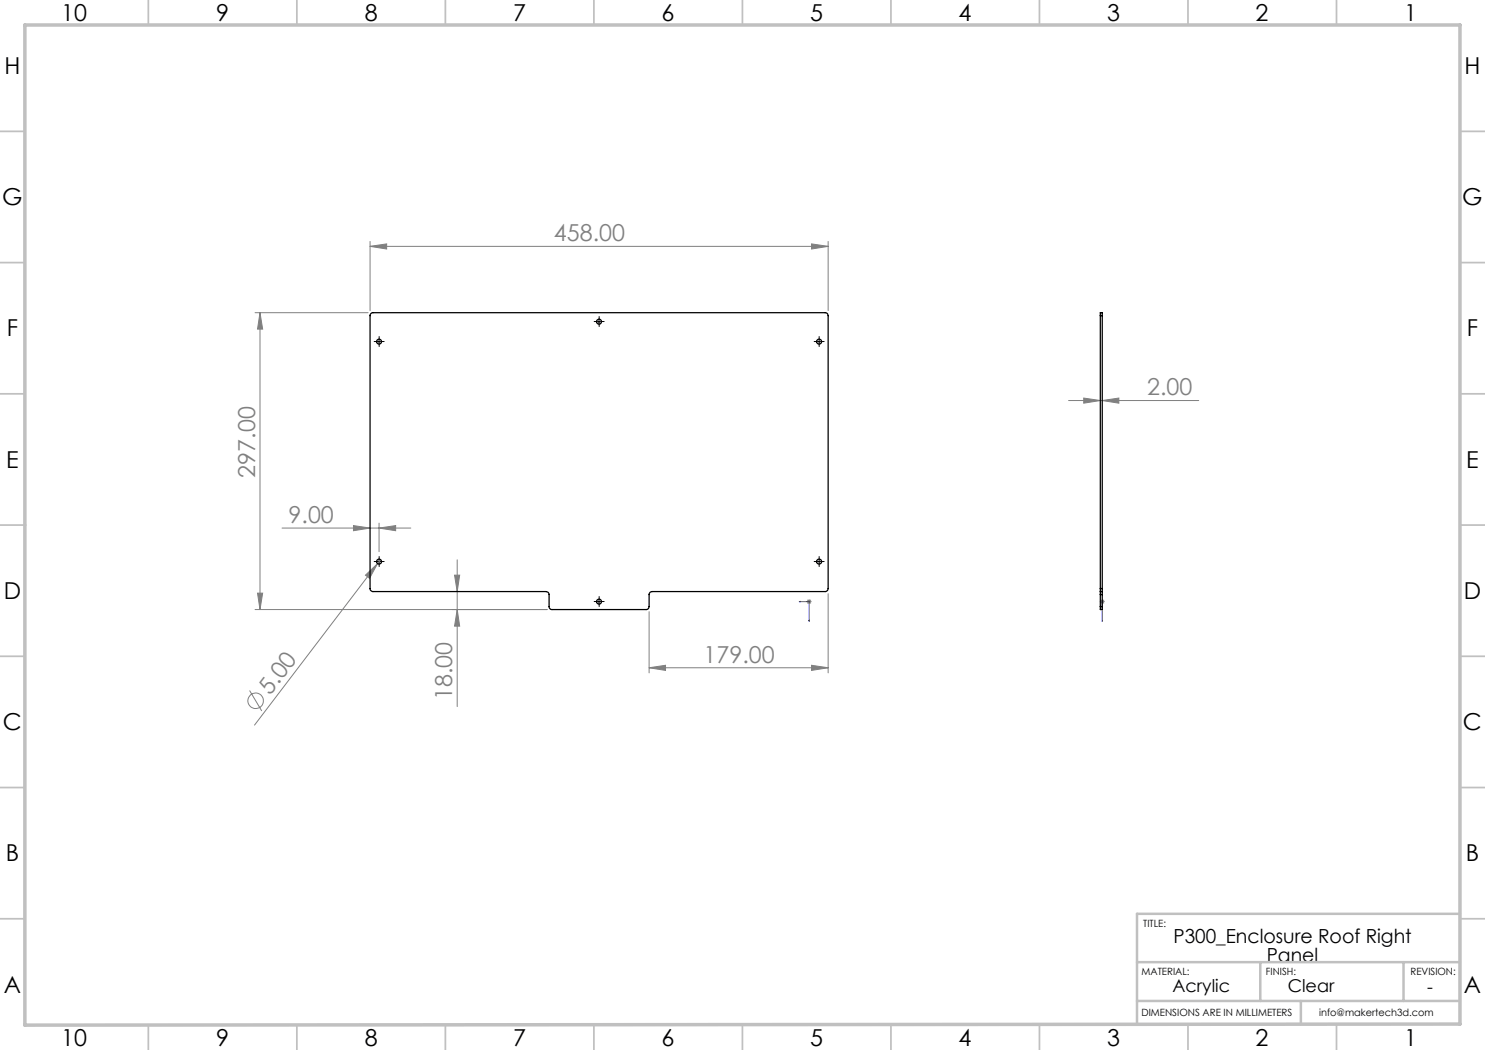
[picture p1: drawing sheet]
<svg xmlns="http://www.w3.org/2000/svg" width="297mm" height="210mm" viewBox="0 0 297 210" stroke-linecap="round" stroke-linejoin="round" font-family="sans-serif">
<g fill="none" stroke="#808080" stroke-width=".2">
<path d="M74 49.3l3.3-.5v1zM74 48.3v13.8M74 49.3h91.6M162.3 48.8l3.3 .5-3.3 .5zM165.6 48.3v13.8M51 62.5h22.6M52 62.5l.5 3.3h-1zM52 62.5v59.4M216.7 79.6l3.4 .5-3.4 .5zM213.7 80.1h26M220.5 80.1l3.3-.5v1zM51.5 118.6h1l-.5 3.3z"/>
<path d="M56.4 105.6h25.8M70.7 105.1l3.3 .5-3.3 .5zM73.1 115l2.4-2.3-1.6 3zM75.5 112.7l-24.6 32.3M75.8 105.6l3.3-.5v1zM75.8 104.6v5.7M76.1 111.9l-.6 .8M90.9 115h1l-.5 3.3zM91.4 112v29.3M161.5 120l.7 .7M161.8 119.8v1M162.2 120l-.7 .7"/>
<path d="M165.6 118.7v15.9M220.1 120l.7 .7M220.5 119.8v1M220.8 120l-.7 .7M49.9 138.1l2.5 4.1M51 121.9h58.4M91.4 121.9l.5 3.3h-1zM129.8 133.6l3.3-.5v1zM129.8 122.3v12.3M129.8 133.6h35.8M161.3 120.3h1M162.3 133.1l3.3 .5-3.3 .5z"/>
<path d="M220 120.3h.9"/>
<circle cx="51.1" cy="140.2" r="1.55"/>
</g>
<path d="M159.8 120.3h.3zM159.8 120.3h2v4M161.7 124.1h.2l-.1 .2zM220.5 120.3h.1M220.5 124.3v-.2v.2M220.5 120.3v4" fill="none" stroke="#00f" stroke-width=".2"/>
<g fill="none" stroke="#000" stroke-width=".2" stroke-dasharray="15.2 1.3 1.3 1.3">
<path d="M75.3 68.3h-.5M75.8 68.8v.5M75.8 67.8v-.5M76.3 68.3h.5M119.3 64.3h-.5M119.8 64.8v.5M119.8 63.8v-.5M120.3 64.3h.5M163.3 68.3h-.5M163.8 68.8v.5M163.8 67.8v-.5M164.3 68.3h.5"/>
<path d="M75.3 112.3h-.5M75.8 112.8v.5M75.8 111.8v-.5M76.3 112.3h.5M119.8 119.8v-.5M163.3 112.3h-.5M163.8 112.8v.5M163.8 111.8v-.5M164.3 112.3h.5M119.3 120.3h-.5M119.8 120.8v.5M120.3 120.3h.5"/>
</g>
<path d="M75.3 68.3h1M75.8 67.8v1M119.3 64.3h1M119.8 63.8v1M163.3 68.3h1M163.8 67.8v1M75.3 112.3h1M75.8 111.8v1M119.8 119.8v1M163.3 112.3h1M163.8 111.8v1M119.3 120.3h1" fill="none" stroke="#000" stroke-width=".2"/>
<g fill="none" stroke="#c0c0c0" stroke-width=".35">
<path d="M29.7 0v5M59.4 0v5M89.1 0v5M118.8 0v5M148.5 0v5M178.2 0v5M207.9 0v5M237.6 0v5M267.3 0v5M0 26.3h5M292 26.3h5M0 52.5h5"/>
<path d="M292 52.5h5M0 78.8h5M292 78.8h5M0 105h5M5 105h.1M292 105h.1M292 105h5M0 131.3h5M292 131.3h5M0 157.5h5M292 157.5h5M0 183.8h5"/>
<path d="M292 183.8h5M29.7 205v5M59.4 205v5M89.1 205v5M118.8 205v5M148.5 205h.1M148.5 205v5M178.2 205v5M207.9 205v5M237.6 205v5M267.3 205v5"/>
</g>
<path d="M227.4 192.4h64.6M252.1 192.4v7.8M280.7 192.4v7.8M292 182.8h-64.6v22M227.4 200.2h64.6M260.2 200.2v4.6" fill="none" stroke="#c0c0c0" stroke-width=".5"/>
<path d="M5 5h287v199.8l-287 .2z" fill="none" stroke="#c0c0c0" stroke-width=".7"/>
<g fill="#00f">
<path d="M220.5 124.1v.2z"/>
<path d="M159.8 120.3h.3zM161.7 124.1h.2l-.1 .2z"/>
</g>
<g fill="#808080">
<path d="M73.1 115l2.4-2.3-1.6 3z"/>
<path d="M216.7 79.6l3.4 .5-3.4 .5zM220.5 80.1l3.3-.5v1z"/>
<path d="M74 49.3l3.3-.5v1zM162.3 48.8l3.3 .5-3.3 .5z"/>
<path d="M129.8 133.6l3.3-.5v1zM162.3 133.1l3.3 .5-3.3 .5z"/>
<path d="M75.8 105.6l3.3-.5v1zM70.7 105.1l3.3 .5-3.3 .5z"/>
<path d="M91.4 121.9l.5 3.3h-1zM90.9 115h1l-.5 3.3z"/>
<path d="M52 62.5l.5 3.3h-1zM51.5 118.6h1l-.5 3.3z"/>
</g>
<g fill="none" stroke="#000" stroke-width=".25">
<path d="M74.2 62.7l.3-.2h90.5a.6 .6 0 0 1 .6 .6v54.6a.6 .6 0 0 1-.6 .6h-34.6a.6 .6 0 0 0-.6 .6v2.4a.6 .6 0 0 1-.6 .6h-18.8a.6 .6 0 0 1-.6-.6v-2.4a.6 .6 0 0 0-.6-.6h-34.6a.6 .6 0 0 1-.6-.6v-54.7zM220.1 63.1v-.6h.4v.6M220.1 63.1h.4M220.1 63.1v54.6M220.5 63.1v54.6M220.1 117.7v.6M220.1 118.3v.6M220.1 118.3h.4M220.1 117.7h.4M220.1 118.9v2.4M220.1 118.9h.4M220.5 117.7v.6"/>
<path d="M220.5 118.3v.6M220.5 118.9v2.4M220.1 121.3v.6h.4v-.6M220.1 121.3h.4"/>
<circle cx="75.8" cy="68.3" r=".5"/>
<circle cx="119.8" cy="64.3" r=".5"/>
<circle cx="163.8" cy="68.3" r=".51"/>
<circle cx="75.8" cy="112.3" r=".5"/>
<circle cx="163.8" cy="112.3" r=".51"/>
<circle cx="119.8" cy="120.3" r=".5"/>
</g>
<g font-size="4.7">
<text x="12.2" y="4.2">10</text>
<text x="43.2" y="4.2">9</text>
<text x="72.9" y="4.2">8</text>
<text x="102.6" y="4.2">7</text>
<text x="132.3" y="4.2">6</text>
<text x="162" y="4.2">5</text>
<text x="191.7" y="4.2">4</text>
<text x="221.4" y="4.2">3</text>
<text x="251.1" y="4.2">2</text>
<text x="280.8" y="4.2">1</text>
<text x=".9" y="14.8">H</text>
<text x="292.9" y="14.8">H</text>
<text x=".5" y="41">G</text>
<text x="292.4" y="41">G</text>
<text x="1.4" y="67.3">F</text>
<text x="293.4" y="67.3">F</text>
<text x="1.2" y="93.5">E</text>
<text x="293.2" y="93.5">E</text>
<text x=".8" y="119.8">D</text>
<text x="292.8" y="119.8">D</text>
<text x=".6" y="146">C</text>
<text x="292.6" y="146">C</text>
<text x="1.2" y="172.3">B</text>
<text x="293.2" y="172.3">B</text>
<text x=".8" y="198.5">A</text>
<text x="292.8" y="198.5">A</text>
<text x="12.2" y="209.2">10</text>
<text x="43.2" y="209.2">9</text>
<text x="72.9" y="209.2">8</text>
<text x="102.6" y="209.2">7</text>
<text x="132.3" y="209.2">6</text>
<text x="162" y="209.2">5</text>
<text x="191.7" y="209.2">4</text>
<text x="221.4" y="209.2">3</text>
<text x="251.1" y="209.2">2</text>
<text x="280.8" y="209.2">1</text>
</g>
<g font-size="4.7" fill="#808080">
<text x="110.8" y="48.3">458.00</text>
<text x="229.4" y="79.1">2.00</text>
<text x="51" y="95.5" transform="rotate(-90 51 95.5)">297.00</text>
<text x="57.7" y="104.6">9.00</text>
<text x="140.7" y="132.5">179.00</text>
<text x="54.1" y="139.1" transform="rotate(-53 54.1 139.1)">5.00</text>
<text x="90.4" y="140" transform="rotate(-90 90.4 140)">18.00</text>
</g>
<g font-size="3.9">
<text x="234.7" y="188.6">P300_Enclosure Roof Right</text>
<text x="253.4" y="192.4">Panel</text>
</g>
<g font-size="3.5">
<text x="234.5" y="198.4">Acrylic</text>
<text x="257.6" y="198.4">Clear</text>
<text x="285.4" y="198.5">-</text>
</g>
<g font-size="2">
<text x="228.7" y="185.4">TITLE:</text>
<text x="228.3" y="195">MATERIAL:</text>
<text x="253.2" y="195">FINISH:</text>
<text x="282.1" y="195">REVISION:</text>
<text x="228.3" y="203.2">DIMENSIONS ARE IN MILLIMETERS</text>
<text x="263.8" y="203.2">info@makertech3d.com</text>
</g>
</svg>
